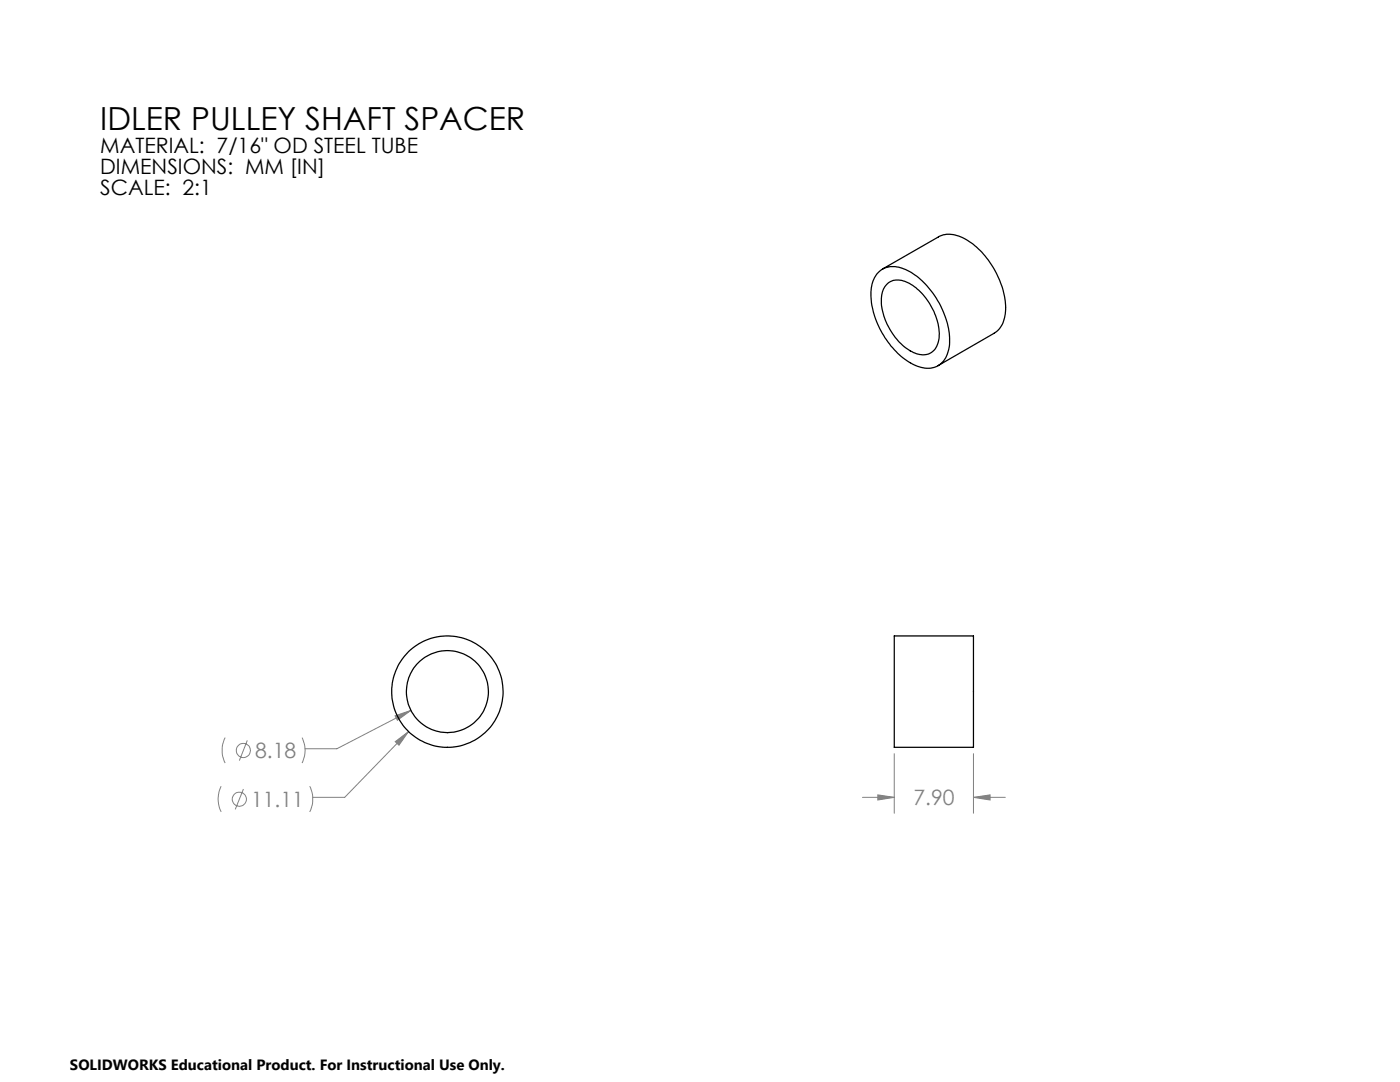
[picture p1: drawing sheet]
<svg xmlns="http://www.w3.org/2000/svg" width="279mm" height="216mm" viewBox="0 0 279 216" stroke-linecap="round" stroke-linejoin="round" font-family="sans-serif">
<g fill="none" stroke="#808080" stroke-width=".2">
<path d="M44.1 156.9a5.7 5.7 0 0 0 0 5.1M44.9 147.2a5.7 5.7 0 0 0 0 5.1M48.6 157.4l-1.6 4.1M49.4 147.7l-1.6 4.1M60.3 147.2a5.7 5.7 0 0 1 0 5.1M61.8 156.9a5.7 5.7 0 0 1 0 5.1M78.8 142.8l3.2-1.1-2.7 2zM78.9 148l2.6-2-1.9 2.7zM81.5 146l-12.7 13.1h-6.4M82 141.7l-14.8 7.7h-6.3M172.1 159.1h6.4M175.2 158.6l3.3 .5-3.3 .5z"/>
<path d="M178.5 150.4v11.9M194.3 159.1l3.3-.5v1zM194.3 159.1h6.3M194.3 150.4v11.9"/>
<circle cx="47.8" cy="159.5" r="1.41"/>
<circle cx="48.6" cy="149.7" r="1.42"/>
</g>
<path d="M78.9 148l.7 .7 1.9-2.7zM78.8 142.8l.5 .9 2.7-2zM175.2 158.6l3.3 .5-3.3 .5zM194.3 159.1l3.3-.5v1z" fill="#808080"/>
<g fill="none" stroke="#000" stroke-width=".25">
<path d="M175 54.6a4.6 4.6 0 0 1 5.8-.8 16.8 16.8 0 0 1 8 9.9 9.5 9.5 0 0 1-.4 8.2 4.4 4.4 0 0 1-5.6 1.1 16.8 16.8 0 0 1-9-14.3 6.3 6.3 0 0 1 1.2-4.1zM176.1 53.7l11.2-6.4a5.8 5.8 0 0 1 6.2 .9 17.1 17.1 0 0 1 7.2 14 5.1 5.1 0 0 1-2.3 4.3l-11.2 6.5M177 56.8a3.4 3.4 0 0 1 4.2-.4 12.5 12.5 0 0 1 6.2 11.2 3.3 3.3 0 0 1-5.1 2.7 12.4 12.4 0 0 1-6.4-11.1 4.1 4.1 0 0 1 1.1-2.4zM178.5 126.9h15.8v22.2h-15.8z"/>
<circle cx="89.3" cy="138" r="8.2"/>
<circle cx="89.3" cy="138" r="11.1"/>
</g>
<text font-size="6.3" x="20" y="25.9">IDLER PULLEY SHAFT SPACER</text>
<g font-size="4.2">
<text x="20" y="30.5">MATERIAL: 7/16&quot; OD STEEL TUBE</text>
<text x="20" y="34.7">DIMENSIONS: MM [IN]</text>
<text x="20" y="38.9">SCALE: 2:1</text>
</g>
<g font-size="4.2" fill="#808080">
<text x="50.9" y="151.3">8.18</text>
<text x="50.1" y="161">11.11</text>
<text x="182.3" y="160.7">7.90</text>
</g>
<text font-size="3" x="14" y="213.5">SOLIDWORKS Educational Product. For Instructional Use Only.</text>
</svg>
